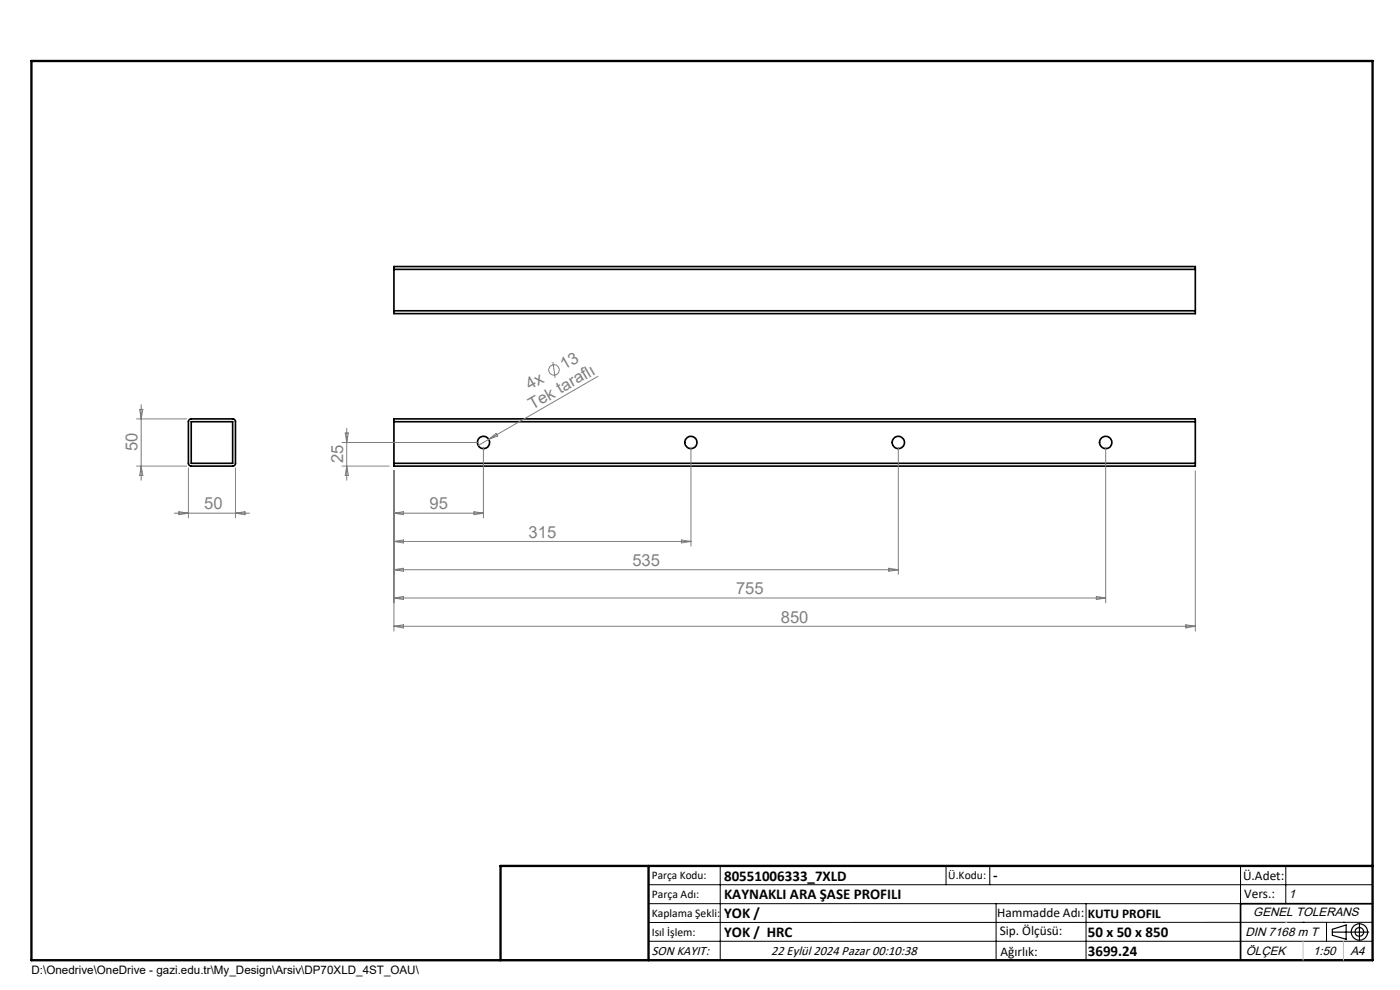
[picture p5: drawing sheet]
<svg xmlns="http://www.w3.org/2000/svg" width="297mm" height="210mm" viewBox="0 0 297 210" stroke-linecap="round" stroke-linejoin="round" font-family="sans-serif">
<g fill="none" stroke="#000" stroke-width=".35">
<path d="M83.6 57.1v-.6h170v.6M83.6 57.1v8.8M83.6 57.1h170M253.6 57.1v8.8M83.6 65.9v.6h170v-.6M83.6 65.9h170M40.1 89l.4-.1h8.9a.6 .6 0 0 1 .6 .6v8.8a.6 .6 0 0 1-.6 .6h-8.8a.6 .6 0 0 1-.6-.6v-8.9zM40.6 89.5h8.8v8.8h-8.8zM83.6 98.3v.6h170v-.6M83.6 89.5v-.6h170v.6M83.6 98.3h170M83.6 89.5h170"/>
<path d="M83.6 89.5v8.8M253.6 89.5v8.8M291.2 191.7h-28v12"/>
<circle cx="102.6" cy="93.9" r="1.3"/>
<circle cx="146.6" cy="93.9" r="1.3"/>
<circle cx="190.6" cy="93.9" r="1.3"/>
<circle cx="234.6" cy="93.9" r="1.31"/>
</g>
<g fill="none" stroke="#808080" stroke-width=".21">
<path d="M117.3 76.8l.5 3.3M126.9 79.8l-23.2 13.4M29 98.9h10.6M29 88.9h10.6M29.6 86.8h.7l-.3 2.1zM30 85.9v16M30 98.9l.3 2h-.7zM40 99.3v10.5M50 99.3v10.5M72.6 98.9h10M72.6 93.9h29M73.2 91.9h.7l-.3 2z"/>
<path d="M73.6 98.9l.3 2h-.7zM73.6 90.9v11M83.6 99.9v34M102.6 94.9v14.9M103.7 93.2l-2.2 1.3M103.7 93.2l1.6-1.3 .3 .6zM146.6 94.9v20.9M190.6 94.9v26.9M234.6 94.9v33M253.6 99.9v34M37 108.9h16M38 108.5l2 .4-2 .3z"/>
<path d="M50 108.9l2-.4v.7zM83.6 108.9h19M83.6 108.9l2-.4v.7zM83.6 114.9l2-.4v.7zM83.6 114.9h63M100.6 108.5l2 .4-2 .3zM144.6 114.5l2 .4-2 .3zM83.6 120.9l2-.4v.7zM83.6 126.9l2-.4v.7zM83.6 132.8l2-.3v.7zM83.6 120.9h107M83.6 126.9h151"/>
<path d="M83.6 132.8h170M188.6 120.5l2 .4-2 .3zM232.6 126.5l2 .4-2 .3zM251.6 132.5l2 .3-2 .4z"/>
<circle cx="117.5" cy="78.5" r="1.11"/>
</g>
<g fill="none" stroke="#000" stroke-width=".25">
<path d="M282.6 197.7h7.8M282.6 197.1l3-.9v3l-3-.8zM288.4 195.8v3.8M106.2 203.7h185"/>
<circle cx="288.4" cy="197.7" r="1.74"/>
<circle cx="288.4" cy="197.7" r=".93"/>
</g>
<g fill="none" stroke="#000" stroke-width=".21">
<path d="M137.6 187.7h153.6M137.6 191.7h153.6M137.6 199.7h153.6M152.8 183.7v20M200.7 183.7v4M210 183.7v4M211.3 191.7v12M230.4 191.7v12M263.2 183.7v20M272.8 183.7v8M276.4 195.6h.1M281.4 195.6v4.1"/>
<path d="M285 195.6h.1M291.2 195.6l-153.6 .1"/>
</g>
<path d="M6.7 12.9h284.5v190.8h-284.5zM137.6 183.7v20M291.2 183.7h-185v20" fill="none" stroke="#000" stroke-width=".5"/>
<path d="M276.4 199.7v4M285 199.7v4" fill="none" stroke="#c0c0c0" stroke-width=".21"/>
<path d="M272.8 195.6h.1" fill="none" stroke="#c0c0c0" stroke-width=".25"/>
<g font-size="3.5" fill="#808080">
<text x="112.4" y="82.8" transform="rotate(-30 112.4 82.8)">4x</text>
<text x="119.7" y="78.6" transform="rotate(-30 119.7 78.6)">13</text>
<text x="112.9" y="87" transform="rotate(-30 112.9 87)">Tek taraflı</text>
<text x="29.2" y="95.7" transform="rotate(-90 29.2 95.7)">50</text>
<text x="72.8" y="98.2" transform="rotate(-90 72.8 98.2)">25</text>
<text x="43.3" y="108">50</text>
<text x="91.1" y="108">95</text>
<text x="112.1" y="114">315</text>
<text x="134.1" y="120.1">535</text>
<text x="156.1" y="126.1">755</text>
<text x="165.6" y="132.1">850</text>
</g>
<g font-size="3.2">
<text x="153.6" y="186.8">80551006333_7XLD</text>
<text x="153.6" y="190.8">KAYNAKLI ARA ŞASE PROFILI</text>
<text x="210.7" y="186.6">-</text>
<text x="153.6" y="194.8">YOK /</text>
<text x="153.6" y="198.8">YOK / HRC</text>
<text x="230.8" y="198.7">50 x 50 x 850</text>
<text x="230.8" y="202.8">3699.24</text>
</g>
<g font-size="2.8">
<text x="263.7" y="186.7">Ü.Adet:</text>
<text x="263.9" y="190.5">Vers.:</text>
<text x="211.5" y="194.5">Hammadde Adı:</text>
<text x="230.8" y="194.7">KUTU PROFIL</text>
<text x="138.3" y="202.6">SON KAYIT:</text>
<text x="163.6" y="202.6">22 Eylül 2024 Pazar 00:10:38</text>
<text x="212.1" y="198.4">Sip. Ölçüsü:</text>
<text x="212.2" y="202.7">Ağırlık:</text>
</g>
<g font-size="2.6">
<text x="273.4" y="190.4">1</text>
<text x="265.9" y="194.4">GENEL TOLERANS</text>
<text x="264.2" y="198.5">DIN 7168 m T</text>
<text x="264.3" y="202.6">ÖLÇEK</text>
<text x="278.5" y="202.6">1:50</text>
<text x="286.5" y="202.6">A4</text>
</g>
<g font-size="2.5">
<text x="138.3" y="186.4">Parça Kodu:</text>
<text x="138.3" y="190.5">Parça Adı:</text>
<text x="201.2" y="186.5">Ü.Kodu:</text>
<text x="138.3" y="194.5">Kaplama Şekli:</text>
<text x="138.3" y="198.6">Isıl İşlem:</text>
<text x="6.7" y="206.7">D:\Onedrive\OneDrive - gazi.edu.tr\My_Design\Arsiv\DP70XLD_4ST_OAU\</text>
</g>
</svg>
